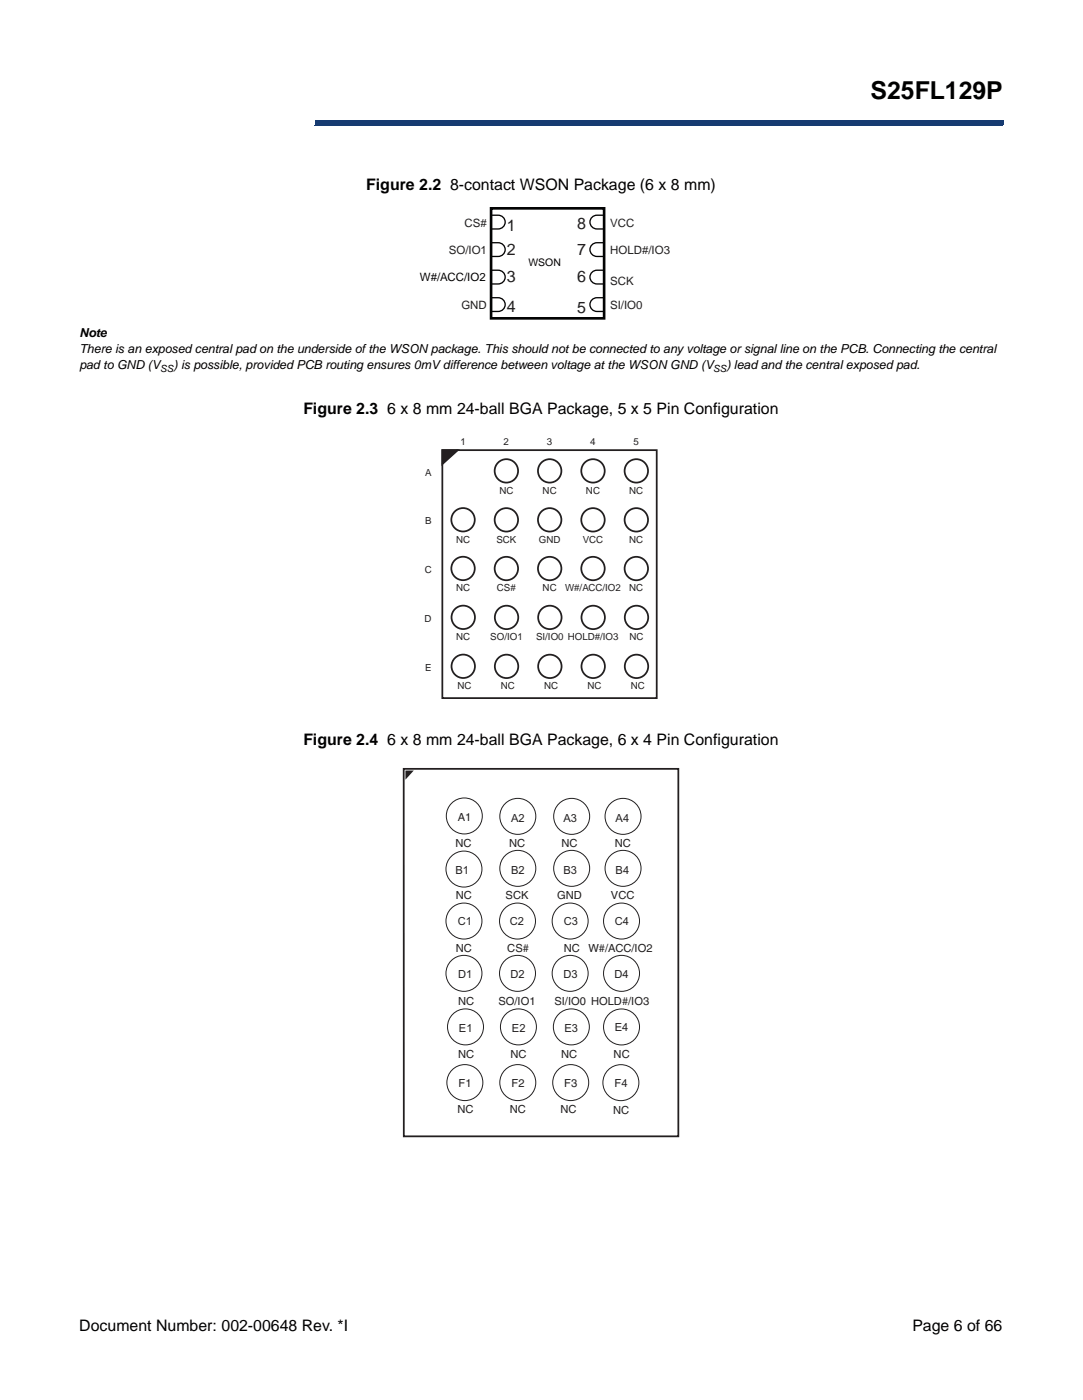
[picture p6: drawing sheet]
<svg xmlns="http://www.w3.org/2000/svg" width="210mm" height="271mm" viewBox="0 0 210 271" stroke-linecap="round" stroke-linejoin="round" font-family="sans-serif">
<path d="M61 23.3h133.1v.9h-133.1z" fill="#163b71"/>
<path d="M60.9 24.2h133.2M61 23.3h133.1" fill="none" stroke="#163b71" stroke-width=".19"/>
<path d="M60.9 23.3h.1v.9h-.1z" fill="#163b71"/>
<g fill="#fff">
<path d="M15.5 8.2h45.3v17.6h-45.3z"/>
<path d="M81.2 40.1h48.4v21.8h-48.4z"/>
</g>
<path d="M95 40.3h21.9v21.3h-21.9z" fill="none" stroke="#020303" stroke-width=".51"/>
<path d="M95 57.6h1.4a1.33 1.33 0 0 1 1.3 1.3 1.33 1.33 0 0 1-1.3 1.4h-1.4zM95 52.3h1.4a1.33 1.33 0 0 1 1.3 1.3 1.33 1.33 0 0 1-1.3 1.4h-1.4zM95 47h1.4a1.33 1.33 0 0 1 1.3 1.3 1.33 1.33 0 0 1-1.3 1.3h-1.4zM95 41.6h1.4a1.33 1.33 0 0 1 1.3 1.4 1.33 1.33 0 0 1-1.3 1.3h-1.4zM114.4 42.2l.7-.5 1.8-.1v2.7h-1.4a1.33 1.33 0 0 1-1.2-.7 1.33 1.33 0 0 1 .1-1.4zM114.4 47.5l.7-.5h1.8v2.6h-1.4a1.33 1.33 0 0 1-1.2-.7 1.33 1.33 0 0 1 .1-1.4zM114.4 52.8l.7-.4 1.8-.1v2.7h-1.4a1.33 1.33 0 0 1-1.2-.8 1.33 1.33 0 0 1 .1-1.4zM114.4 58.2l.7-.5 1.8-.1v2.7h-1.4a1.33 1.33 0 0 1-1.2-.7 1.33 1.33 0 0 1 .1-1.4z" fill="none" stroke="#020303" stroke-width=".26"/>
<path d="M82.1 84.5h45.1v50.8h-45.1z" fill="#fff"/>
<g fill="none" stroke="#231f20" stroke-width=".34">
<path d="M85.6 87.1h41.5v48h-41.5z"/>
<circle cx="98" cy="91.1" r="2.27"/>
<circle cx="106.4" cy="91.1" r="2.27"/>
<circle cx="114.7" cy="91.1" r="2.27"/>
<circle cx="123.1" cy="91.1" r="2.27"/>
<circle cx="89.6" cy="110" r="2.27"/>
<circle cx="89.6" cy="100.6" r="2.27"/>
<circle cx="89.6" cy="119.5" r="2.27"/>
<circle cx="98" cy="110" r="2.27"/>
<circle cx="98" cy="100.6" r="2.27"/>
<circle cx="98" cy="119.5" r="2.27"/>
<circle cx="106.4" cy="110" r="2.27"/>
<circle cx="106.4" cy="100.6" r="2.27"/>
<circle cx="106.4" cy="119.5" r="2.27"/>
<circle cx="114.7" cy="110" r="2.27"/>
<circle cx="114.7" cy="100.6" r="2.27"/>
<circle cx="114.8" cy="119.5" r="2.27"/>
<circle cx="123.1" cy="100.6" r="2.27"/>
<circle cx="123.1" cy="110" r="2.27"/>
<circle cx="123.2" cy="119.5" r="2.27"/>
<circle cx="89.6" cy="128.9" r="2.27"/>
<circle cx="98" cy="129" r="2.27"/>
<circle cx="106.4" cy="129" r="2.27"/>
<circle cx="114.8" cy="129" r="2.27"/>
<circle cx="123.2" cy="129" r="2.27"/>
</g>
<path d="M85.6 87.1h3l-3 2.7z" fill="#231f20"/>
<path d="M85.6 87.1h3l-3 2.7z" fill="none" stroke="#231f20" stroke-width=".34"/>
<path d="M77.9 148.6h53.5v71.5h-53.5z" fill="#fff"/>
<g fill="none" stroke="#231f20" stroke-width=".19">
<circle cx="100.2" cy="158" r="3.5"/>
<circle cx="110.6" cy="158" r="3.5"/>
<circle cx="120.6" cy="158" r="3.5"/>
<circle cx="89.8" cy="178.2" r="3.5"/>
<circle cx="89.8" cy="168.2" r="3.5"/>
<circle cx="100.1" cy="178.2" r="3.5"/>
<circle cx="100.2" cy="168" r="3.5"/>
<circle cx="110.3" cy="178.2" r="3.5"/>
<circle cx="110.6" cy="168" r="3.5"/>
<circle cx="120.3" cy="178.2" r="3.5"/>
<circle cx="120.6" cy="168" r="3.5"/>
<circle cx="89.8" cy="188.4" r="3.5"/>
<circle cx="90.1" cy="198.7" r="3.5"/>
<circle cx="100.1" cy="188.4" r="3.5"/>
<circle cx="100.3" cy="198.7" r="3.5"/>
<circle cx="110.3" cy="188.4" r="3.5"/>
<circle cx="110.6" cy="198.7" r="3.5"/>
<circle cx="120.3" cy="188.4" r="3.5"/>
<circle cx="120.3" cy="198.7" r="3.5"/>
</g>
<path d="M78.1 148.8h53.2v71.1h-53.2z" fill="none" stroke="#231f20" stroke-width=".34"/>
<path d="M78.4 149.1h1.7l-1.7 1.8z" fill="#231f20"/>
<g fill="none" stroke="#231f20" stroke-width=".19">
<circle cx="89.8" cy="157.9" r="3.5"/>
<circle cx="89.9" cy="209.5" r="3.5"/>
<circle cx="100.2" cy="209.5" r="3.5"/>
<circle cx="110.4" cy="209.5" r="3.5"/>
<circle cx="120.1" cy="209.5" r="3.5"/>
</g>
<text font-size="4.8" x="168.5" y="19.2">S25FL129P</text>
<g font-size="3.1">
<text x="70.8" y="36.7">Figure 2.2 8-contact WSON Package (6 x 8 mm)</text>
<text x="58.7" y="80.1">Figure 2.3 6 x 8 mm 24-ball BGA Package, 5 x 5 Pin Configuration</text>
<text x="58.7" y="144.2">Figure 2.4 6 x 8 mm 24-ball BGA Package, 6 x 4 Pin Configuration</text>
<text x="15.3" y="257.6">Document Number: 002-00648 Rev. *I</text>
<text x="176.5" y="257.6">Page 6 of 66</text>
</g>
<g font-size="3.1" fill="#231f20">
<text x="98.1" y="44.7">1</text>
<text x="111.7" y="44.3">8</text>
<text x="98.1" y="49.3">2</text>
<text x="111.6" y="49.3">7</text>
<text x="98.1" y="54.6">3</text>
<text x="111.6" y="54.6">6</text>
<text x="98.1" y="60.3">4</text>
<text x="111.6" y="60.6">5</text>
</g>
<g font-size="2.4">
<text x="15.4" y="65.3">Note</text>
<text x="15.4" y="68.3">There is an exposed central pad on the underside of the WSON package. This should not be connected to any voltage or signal line on the PCB. Connecting the central</text>
<text x="15.4" y="71.4">pad to GND (V</text>
<text x="33.6" y="71.4">) is possible, provided PCB routing ensures 0mV difference between voltage at the WSON GND (V</text>
<text x="140.5" y="71.4">) lead and the central exposed pad.</text>
</g>
<g font-size="2.2" fill="#231f20">
<text x="89.9" y="43.9">CS#</text>
<text x="118" y="43.9">VCC</text>
<text x="86.8" y="49.1">SO/IO1</text>
<text x="118.1" y="49.1">HOLD#/IO3</text>
<text x="89.3" y="59.7">GND</text>
<text x="118" y="55.1">SCK</text>
<text x="118" y="59.9">SI/IO0</text>
<text x="88.6" y="158.9">A1</text>
<text x="98.9" y="159">A2</text>
<text x="109" y="159">A3</text>
<text x="119.1" y="159">A4</text>
<text x="88.1" y="163.9">NC</text>
<text x="98.5" y="163.9">NC</text>
<text x="108.6" y="163.9">NC</text>
<text x="118.9" y="163.9">NC</text>
<text x="88.1" y="169.1">B1</text>
<text x="88.2" y="174">NC</text>
<text x="97.8" y="174">SCK</text>
<text x="98.9" y="169.1">B2</text>
<text x="107.8" y="174">GND</text>
<text x="109" y="169.1">B3</text>
<text x="118.2" y="174">VCC</text>
<text x="119.1" y="169.1">B4</text>
<text x="88.6" y="179">C1</text>
<text x="98.6" y="179">C2</text>
<text x="109.1" y="179">C3</text>
<text x="119" y="179">C4</text>
<text x="88.2" y="184.2">NC</text>
<text x="98.2" y="184.2">CS#</text>
<text x="109.1" y="184.2">NC</text>
<text x="113.9" y="184.2">W#/ACC/IO2</text>
<text x="88.7" y="189.2">D1</text>
<text x="98.8" y="189.2">D2</text>
<text x="109" y="189.2">D3</text>
<text x="118.9" y="189.2">D4</text>
<text x="88.7" y="194.4">NC</text>
<text x="96.4" y="194.4">SO/IO1</text>
<text x="107.3" y="194.4">SI/IO0 HOLD#/IO3</text>
<text x="88.8" y="199.6">E1</text>
<text x="99.1" y="199.6">E2</text>
<text x="109.2" y="199.6">E3</text>
<text x="119" y="199.6">E4</text>
<text x="88.6" y="204.7">NC</text>
<text x="98.8" y="204.7">NC</text>
<text x="108.6" y="204.7">NC</text>
<text x="118.7" y="204.8">NC</text>
<text x="88.5" y="215.4">NC</text>
<text x="88.7" y="210.4">F1</text>
<text x="98.6" y="215.4">NC</text>
<text x="99" y="210.4">F2</text>
<text x="108.4" y="215.4">NC</text>
<text x="109.2" y="210.4">F3</text>
<text x="118.6" y="215.6">NC</text>
<text x="118.9" y="210.4">F4</text>
</g>
<text font-size="2.2" fill="#010202" x="81.2" y="54.5">W#/ACC/IO2</text>
<text font-size="2" fill="#010202" x="102.3" y="51.5">WSON</text>
<g font-size="1.9">
<text x="31" y="72">SS</text>
<text x="138" y="72">SS</text>
</g>
<g font-size="1.9" fill="#231f20">
<text x="89.1" y="86.2">1</text>
<text x="97.5" y="86.2">2</text>
<text x="105.8" y="86.2">3</text>
<text x="114.2" y="86.2">4</text>
<text x="122.6" y="86.2">5</text>
<text x="82.3" y="92.1">A</text>
<text x="96.6" y="95.5">NC</text>
<text x="105" y="95.5">NC</text>
<text x="113.4" y="95.5">NC</text>
<text x="121.8" y="95.5">NC</text>
<text x="82.3" y="101.4">B</text>
<text x="88.2" y="105">NC</text>
<text x="96" y="105">SCK</text>
<text x="104.3" y="105">GND</text>
<text x="112.8" y="105">VCC</text>
<text x="121.8" y="105">NC</text>
<text x="82.2" y="110.8">C</text>
<text x="88.2" y="114.4">NC</text>
<text x="96.1" y="114.4">CS#</text>
<text x="105" y="114.4">NC</text>
<text x="109.3" y="114.4">W#/ACC/IO2</text>
<text x="121.8" y="114.4">NC</text>
<text x="82.1" y="120.4">D</text>
<text x="88.3" y="123.9">NC</text>
<text x="94.9" y="123.9">SO/IO1</text>
<text x="103.7" y="123.9">SI/IO0 HOLD#/IO3</text>
<text x="121.8" y="123.9">NC</text>
<text x="82.3" y="129.9">E</text>
<text x="88.5" y="133.4">NC</text>
<text x="96.9" y="133.4">NC</text>
<text x="105.3" y="133.4">NC</text>
<text x="113.7" y="133.4">NC</text>
<text x="122" y="133.4">NC</text>
</g>
</svg>
